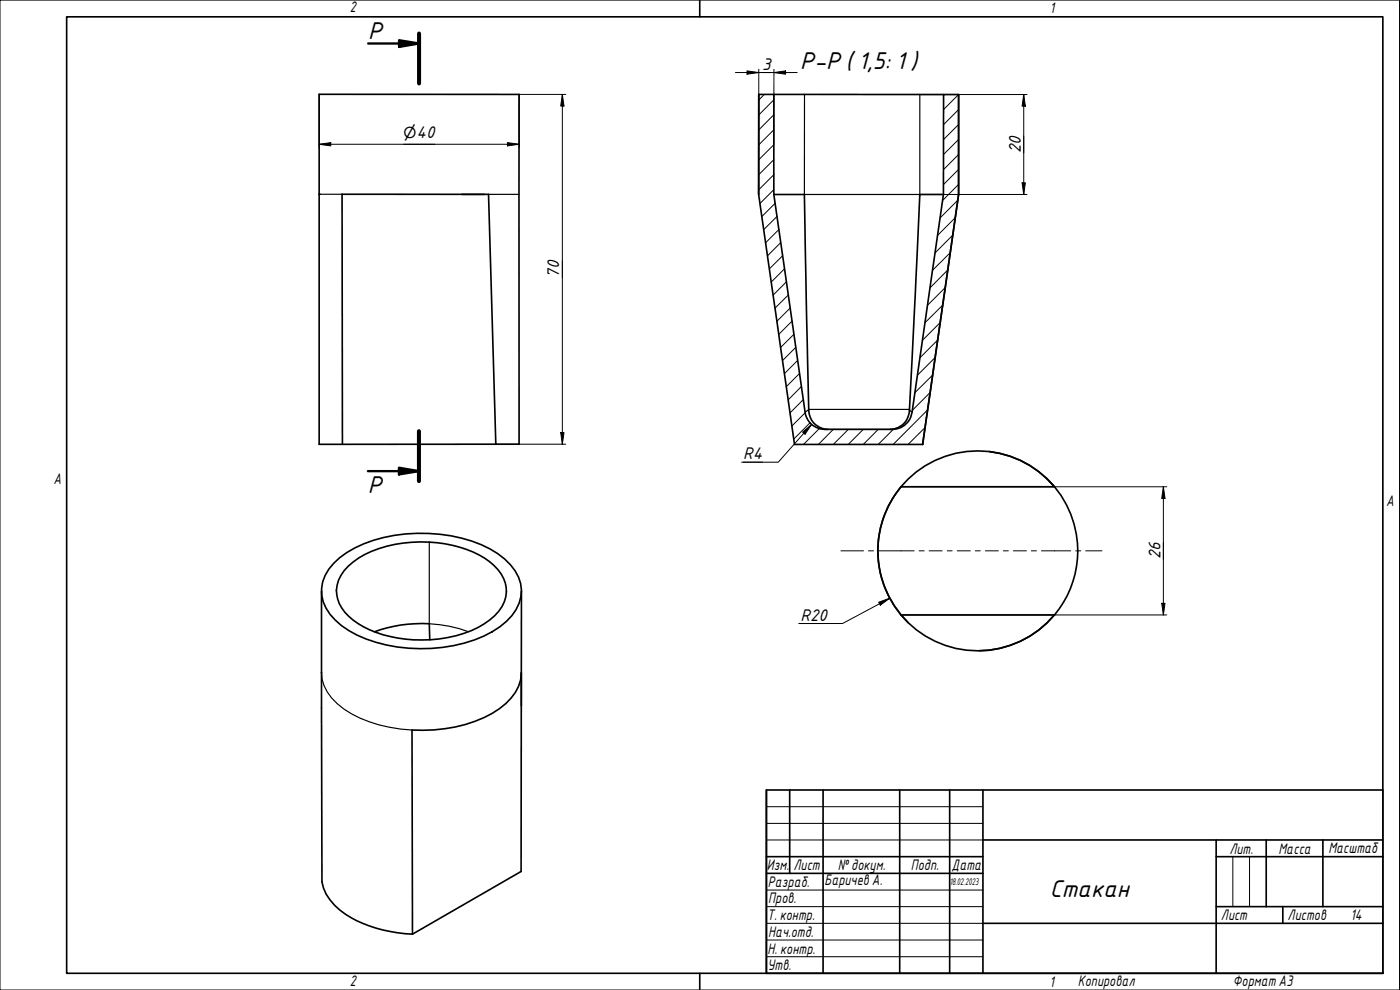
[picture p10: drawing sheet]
<svg xmlns="http://www.w3.org/2000/svg" width="420mm" height="297mm" viewBox="0 0 420 297" stroke-linecap="round" stroke-linejoin="round" font-family="sans-serif">
<g fill="none" stroke="#000" stroke-width=".3">
<path d="M229.4 28.3l-1.7 1.7M232.2 38.9l-4.5 4.6M232.2 34.4l-4.5 4.6M232.2 30l-4.5 4.5M283.2 28.4h.1M287.7 37.4l-4.6 4.5M287.7 32.9l-4.6 4.5M287.7 28.4l-4.6 4.5M232.2 56.9l-4.1 4.2M232.2 52.4l-4.5 4.6M232.2 47.9l-4.5 4.6M232.2 43.4l-4.5 4.6"/>
<path d="M287.7 55.3l-4.8 4.8M287.7 50.8l-4.6 4.6M287.7 46.4l-4.6 4.5M287.7 41.8l-4.6 4.6M232.6 61l-4 4M233.2 64.9l-4 4M233.8 68.9l-4 3.9M234.3 72.8l-4 4M234.9 76.7l-4 4M285.2 75.8l-5.3 5.3M285.9 70.6l-5.3 5.3M286.7 65.3l-5.3 5.3"/>
<path d="M287.4 60.1l-5.2 5.3M235.4 80.6l-3.9 4M236 84.6l-4 3.9M236.6 88.5l-4 4M237.1 92.4l-3.9 4M237.7 96.3l-4 4M282.2 96.8l-5.3 5.3M282.9 91.5l-5.3 5.3M283.7 86.3l-5.4 5.3M284.4 81l-5.3 5.4M238.3 100.3l-4 3.9M238.8 104.2l-4 4"/>
<path d="M239.4 108.1l-4 4M239.9 112.1l-3.9 3.9M240.5 116l-4 4M241.1 119.9l-4 4M279.2 117.8l-5.4 5.3M279.9 112.5l-5.3 5.3M280.6 107.3l-5.3 5.3M281.4 102l-5.3 5.4M241.7 123.8l-4 4M243.1 126.9l-4.9 4.9M245.9 128.6l-4.8 4.7M250.1 128.8l-4.5 4.5"/>
<path d="M254.6 128.8l-4.5 4.5M259.1 128.8l-4.5 4.5M263.6 128.8l-4.5 4.5M268.1 128.8l-4.5 4.5M277.6 128.3l-5.1 5M278.4 123l-10.4 10.3"/>
</g>
<g fill="none" stroke="#000" stroke-width=".49">
<path d="M95.8 28.3h60v105h-60zM227.7 28.3v30M232.2 28.3l51 .1M287.7 28.4v29.9M138.6 58.3h6.8M227.7 58.3v-30h4.5v30M227.7 58.3l10.7 75h38.5M232.2 58.3l9.4 65.4a5.9 5.9 0 0 0 5.9 5.1h20.3a6 6 0 0 0 5.9-5.1l9.4-65.4M232.2 58.3h9.2l1.3 64.5a5.8 5.8 0 0 0 5.7 6M283.1 58.3l.1-29.9h4.5v29.9M283.1 58.3h-7.1l-3.1 64.5a5.9 5.9 0 0 1-5.7 6M287.7 58.3l-10.8 75"/>
<path d="M148.8 133.3l-2.2-75h-43.9l.1 75M296.9 135.5a30.1 30.1 0 0 1 19.4 10.4M270.3 146.2a30 30 0 0 0 3.9 42.2 30 30 0 0 0 42.2-3.9M270.4 146a30.1 30.1 0 0 0 0 38.5M270.4 146h46.1M270.4 146l-.1 .2M316.5 146a30.1 30.1 0 0 0-46.2 .2M316.5 146a30 30 0 0 1 0 38.5M96.5 177.3l.1 87.3a15.9 15.9 0 0 0 8.7 10.7 41.2 41.2 0 0 0 18.5 5M100.2 169a31.7 31.7 0 0 1 18.2-8.4 47.7 47.7 0 0 1 28.7 4.1 17.2 17.2 0 0 1 9.1 10.4 11.9 11.9 0 0 1-4.3 11.4 37 37 0 0 1-22.4 8.1 44.3 44.3 0 0 1-24.8-5.4 15.4 15.4 0 0 1-8.1-10.7 11.3 11.3 0 0 1 3.6-9.5zM104.5 169.9a30.1 30.1 0 0 1 19.1-7.2 36 36 0 0 1 23.4 5.9 10.4 10.4 0 0 1 4.3 12 16.1 16.1 0 0 1-7.9 7.7 40.3 40.3 0 0 1-34.3-.2 13.6 13.6 0 0 1-8-9.7 9.8 9.8 0 0 1 3.4-8.5zM156.5 177.3l-.1 84.2-32.6 18.8"/>
<path d="M112.4 189.6a40.3 40.3 0 0 1 16.4-2.5l.2 4.8M270.4 184.5h46.1M270.4 184.5l2.2 2.3M316.4 184.5a30 30 0 0 1-22.5 10.8M156.5 202.1a13.7 13.7 0 0 1-6.6 10.6 41.5 41.5 0 0 1-26.3 6.3l.2 61.3"/>
</g>
<path d="M241.4 28.3v30h34.6v-29.9M95.8 58.3h6.9M146.6 58.3h9.2M242.7 122.9l-1.1 .8M242.7 122.8h30.2M247.5 128.8h20.3M272.9 123.1l.8 .6M314.3 143.7l1.9 2.1M101 177.1v.5M128.8 162.7v24.4a38.6 38.6 0 0 1 11.8 2.4M96.5 201.8a13.8 13.8 0 0 0 6.7 10.9 39.4 39.4 0 0 0 20.4 6.3M156.5 201.9v.2" fill="none" stroke="#000" stroke-width=".35"/>
<circle cx="95.8" cy="58.3" r=".25" fill="#000"/>
<path d="M125.8 10.1v14.9M125.7 129.4v15" fill="none" stroke="#000" stroke-width="1.2"/>
<path d="M110.5 13.1h15.3M119.8 12.1l6 1-6 1zM110.4 141.4h15.3M119.7 140.3l6 1.1-6 .9z" fill="none" stroke="#000" stroke-width=".71"/>
<g fill="#000">
<path d="M119.8 12.1l6 1-6 1z" fill-rule="evenodd"/>
<path d="M119.7 140.3l6 1.1-6 .9z" fill-rule="evenodd"/>
</g>
<path d="M20 5h395v287h-395zM210 0v5M210 292v5" fill="none" stroke="#000" stroke-width=".49"/>
<path d="M0 0h420v297h-420z" fill="none" stroke="#000" stroke-width=".3"/>
<g fill="none" stroke="#000" stroke-width=".49">
<path d="M230 237h185v55h-185zM237 237v25M247 237v55M270 237v55M285 237v55M295 237v55M230 257h65M295 252h120M365 257h50M365 252v40M380 252v20M397 252v20"/>
<path d="M230 262h65M295 277h120M365 272h50M385 272v5"/>
</g>
<path d="M230 242h65M230 247.1h65M230 252h65M370 257v15M375 257v15M230 267.1h65M230 272h65M230 277h65M230 282h65M230 287.1h65" fill="none" stroke="#000" stroke-width=".3"/>
<g fill="none" stroke="#000" stroke-width=".3">
<path d="M95.8 28.3v16M168.8 28.3l.5 3.5h-1zM168.8 28.3v105M169.8 28.3h-14v16M220.7 21.8h18.6M224.2 21.3l3.5 .5-3.5 .5zM227.7 20.8v7.5M232.3 21.8l3.5-.5v1zM232.3 20.8l-.1 22.6M276 28.4h32.2M307.2 28.4l.5 3.5h-1zM307.2 28.4v29.9"/>
<path d="M95.8 43.3l3.5-.5v1zM95.8 43.3h60M152.3 42.8l3.5 .5-3.5 .5zM276 58.3h32.2M306.7 54.9h1l-.5 3.4zM148.8 133.3h21M168.3 129.8h1l-.5 3.5zM223.1 138.7h5.7M240.9 129.6l2.7-2.2-2 2.9zM243.6 127.4l-10 11.3h-11M270.4 146h79.8M349.1 146l.5 3.5h-.9z"/>
<path d="M349.1 146v38.5M267 179.5l-14.1 7.6h-13.2M240.2 187.1h8M263.7 180.7l3.3-1.2-2.8 2.1zM270.4 184.5h79.8M348.7 181h.9l-.5 3.5z"/>
</g>
<g fill="#000">
<path d="M168.8 28.3l.5 3.5h-1z" fill-rule="evenodd"/>
<path d="M224.2 21.3l3.5 .5-3.5 .5z" fill-rule="evenodd"/>
<path d="M232.3 21.8l3.5-.5v1z" fill-rule="evenodd"/>
<path d="M307.2 28.4l.5 3.5h-1z" fill-rule="evenodd"/>
<path d="M95.8 43.3l3.5-.5v1z" fill-rule="evenodd"/>
<path d="M152.3 42.8l3.5 .5-3.5 .5z" fill-rule="evenodd"/>
<path d="M306.7 54.9h1l-.5 3.4z" fill-rule="evenodd"/>
<path d="M168.3 129.8h1l-.5 3.5z" fill-rule="evenodd"/>
<path d="M240.9 129.6l2.7-2.2-2 2.9z" fill-rule="evenodd"/>
<path d="M349.1 146l.5 3.5h-.9z" fill-rule="evenodd"/>
<path d="M263.7 180.7l3.3-1.2-2.8 2.1z" fill-rule="evenodd"/>
<path d="M348.7 181h.9l-.5 3.5z" fill-rule="evenodd"/>
</g>
<g fill="none" stroke="#000" stroke-width=".3">
<path d="M252.4 165.3h6.8M260.6 165.3h1.5M263.6 165.3h10.8M275.8 165.3h1.6M278.8 165.3h4M284.3 165.3h1.5M287.3 165.3h3.9M292.7 165.3h1.5M295.7 165.3h3.9M301.1 165.3h1.5M304.1 165.3h3.9M309.5 165.3h1.5"/>
<path d="M312.6 165.3h8.7M322.8 165.3h1.5M325.8 165.3h4.9"/>
</g>
<g font-size="7">
<text x="110.5" y="11.6">P</text>
<text x="240.1" y="20.8">P-P (1,5: 1)</text>
<text x="110.4" y="147.8">P</text>
<text x="315" y="269.1">Стакан</text>
</g>
<g font-size="4.9">
<text x="228.7" y="20.9">3</text>
<text x="306.4" y="45.9" transform="rotate(-90 306.4 45.9)">20</text>
<text x="167.9" y="83.3" transform="rotate(-90 167.9 83.3)">70</text>
<text x="223.1" y="137.8">R4</text>
<text x="348.3" y="167.8" transform="rotate(-90 348.3 167.8)">26</text>
<text x="240.2" y="186.2">R20</text>
</g>
<text font-size="4.6" x="121.1" y="41.5">⌀40</text>
<g font-size="4.4">
<text x="105" y="3.7">2</text>
<text x="315" y="3.8">1</text>
<text x="16" y="145.2">A</text>
<text x="416" y="151.7">A</text>
<text x="369" y="256.2">Лит.</text>
<text x="383.7" y="256.1">Масса</text>
<text x="398.7" y="256.1">Масштаб</text>
<text x="230.2" y="261.1">Изм.</text>
<text x="238.2" y="261.1">Лист</text>
<text x="251.5" y="261">№докум.</text>
<text x="273.4" y="261.2">Подп.</text>
<text x="285.6" y="261.2">Дата</text>
<text x="230.5" y="266.1">Разраб.</text>
<text x="247.4" y="265.7">Баричев А.</text>
<text x="230.6" y="271.1">Пров.</text>
<text x="230.2" y="276.2">Т. контр.</text>
<text x="230.5" y="281.1">Нач.отд.</text>
<text x="366.4" y="276.1">Лист</text>
<text x="386.4" y="276.1">Листов</text>
<text x="405.3" y="276">14</text>
<text x="230.4" y="286.1">Н. контр.</text>
<text x="230.3" y="291.1">Утв.</text>
<text x="105" y="295.9">2</text>
<text x="315" y="296.1">1</text>
<text x="323.5" y="295.8">Копировал</text>
<text x="370" y="295.8">Формат А3</text>
</g>
<text font-size="2.8" x="285" y="265.5">18.02.2023</text>
</svg>
